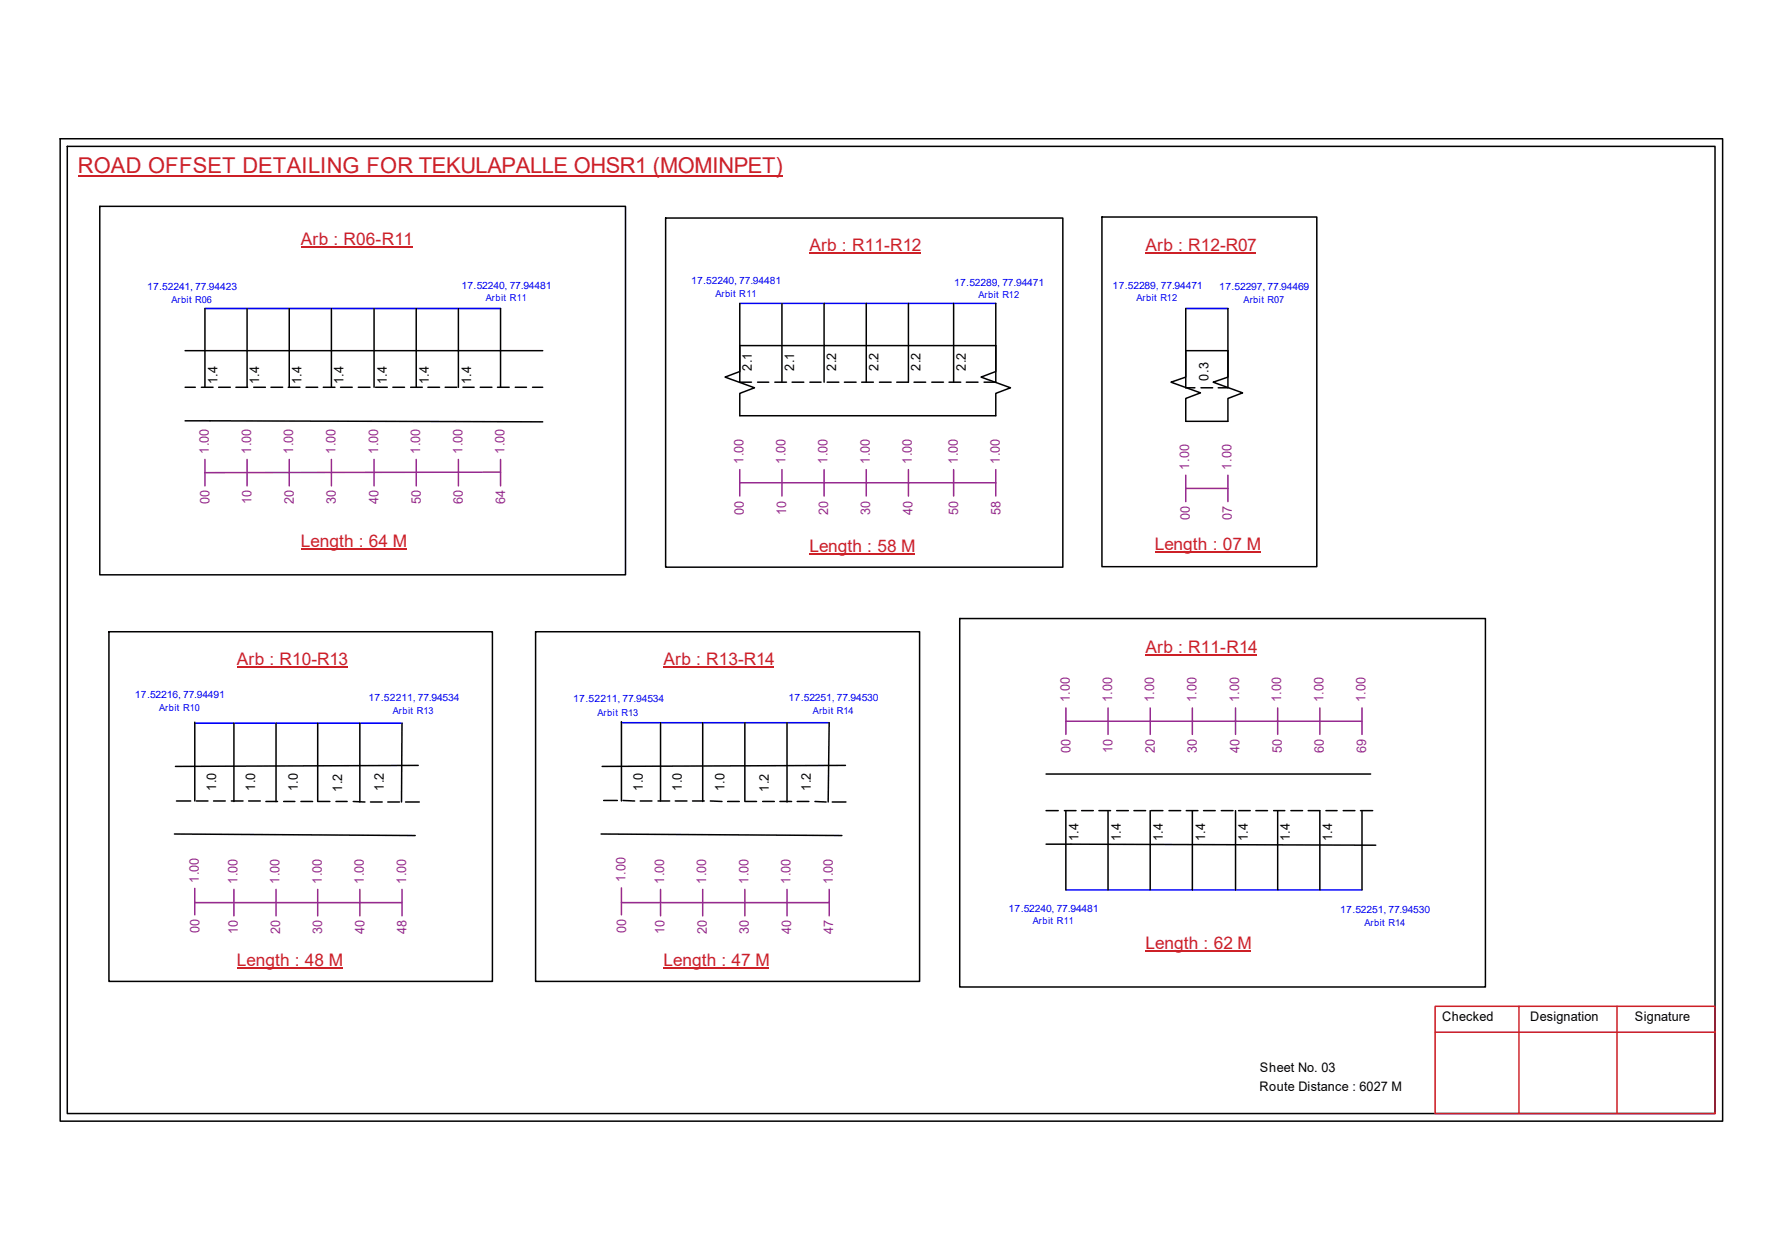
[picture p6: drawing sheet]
<svg xmlns="http://www.w3.org/2000/svg" width="297mm" height="210mm" viewBox="0 0 297 210" stroke-linecap="round" stroke-linejoin="round" font-family="sans-serif">
<g fill="none" stroke="#000" stroke-width=".25">
<path d="M10 23.1h277.1v163.7h-277.1zM11.2 24.4h274.7v161.1h-274.7zM16.6 34.4h87.7v61.4h-87.7zM111 36.3h66.2v58.2h-66.2zM183.7 36.2h35.8v58.2h-35.8zM30.9 58.4h59.6M34.2 51.4v13.1M41.2 51.4v13.1M48.2 51.4v13.1M55.2 51.4v13.1M62.4 51.4v13.1M69.4 51.4v13.1"/>
<path d="M76.4 51.4v13.1M83.4 51.4v13.1M123.3 57.6h42.7v4.3l-2.5 .9 4.9 1.8-2.4 .9v3.8h-42.7v-3.8l2.5-.9-4.9-1.8 2.4-.9zM123.3 50.5v13.2h2M130.3 50.5v13.2M137.4 50.5v13.2M144.4 50.5v13.2M151.4 50.5v13.2h-1.9M159 50.5v13.2M166 50.5v13.2h-2M197.7 58.4h7v4.4l-2.5 .9 4.9 1.7-2.4 1v3.8h-7v-3.8l2.4-1-4.9-1.7 2.5-.9zM197.7 51.4v13.2h1.5"/>
<path d="M204.7 51.4v13.2h-1.6M30.9 70.1l59.6 .2M30.9 64.5h1.7M33.6 64.5h1.9M36.4 64.5h2M39.3 64.5h2M42.3 64.5h1.9M45.2 64.5h1.9M48 64.5h2M51 64.5h2M53.9 64.5h1.9M56.8 64.5h1.9"/>
<path d="M59.7 64.5h2M62.6 64.5h2M65.5 64.5h1.9M68.4 64.5h2M71.3 64.5h2M74.2 64.5h2M77.2 64.5h1.8M80 64.5h2M82.9 64.5h2M85.9 64.5h1.9M88.8 64.5h1.7M126.3 63.7h1.8"/>
<path d="M129.2 63.7h1.9M132 63.7h2M135 63.7h1.9M137.9 63.7h1.9M140.8 63.7h1.9M143.6 63.7h2M146.6 63.7h1.9M152.4 63.7h1.9M155.3 63.7h2M158.2 63.7h1.9M161.1 63.7h1.9M200.2 64.6h1.9"/>
<path d="M18.2 105.2h63.9v58.3h-63.9zM89.3 105.2h64v58.3h-64zM160 103h87.6v61.4h-87.6zM29.1 138.9l40.1 .3M29.4 133.4h2.4M32.5 120.3v13.1M32.7 133.4h2M35.6 133.4h1.9M38.6 133.4h1.9M39 120.5v13M41.4 133.4h2M44.3 133.5h2"/>
<path d="M46 120.5v13M47.3 133.5h1.8M50.2 133.5h1.9M53 120.5v13M53 133.5h2M56 133.5h1.9M58.9 133.5l1.9 .1M60 120.5v13.1M61.8 133.6h1.9M64.6 133.6h2M67 120.5l-.1 13.1M67.6 133.6h2.3"/>
<path d="M69.7 127.5l-40.5 .2M100.2 138.9l40.1 .3M100.6 133.3h2.3M103.6 120.2v13.2M103.8 133.3l2 .1M106.7 133.4h2M109.7 133.4h1.9M110.1 120.4v13M112.6 133.4h1.9M115.4 133.4h2M117.1 120.4v13.1M118.4 133.4l2 .1"/>
<path d="M121.3 133.5h1.9M124.2 133.5h1.9M124.2 120.4v13M127.1 133.5h2M130 133.5h1.9M131.2 120.4v13.2M132.9 133.5h1.9M135.8 133.5l1.9 .1M138.2 120.4l-.2 13.2M138.7 133.6h2.3M140.9 127.5l-40.5 .2M174.4 135h2"/>
<path d="M174.4 128.9h54.1M177.4 135h2M177.7 135v13.3M180.3 135h1.9M183.2 135h1.9M184.7 135v13.3M186.1 135h2M189 135h2M191.7 135v13.3M191.9 135h1.9M194.9 135h1.9M197.7 135h2"/>
<path d="M198.8 135v13.3M200.6 135h2M203.6 135h1.9M205.9 135v13.3M206.5 135h1.9M209.3 135h2M212.3 135h1.9M213 135v13.3M215.2 135h1.9M218.1 135h1.9v13.3M221 135h1.9M223.9 135h1.9"/>
<path d="M226.8 135h2M227 135v13.3M174.4 140.6l54.9 .2"/>
</g>
<path d="M239.2 167.6h46.7v17.9h-46.7zM239.2 172h46.7M253.2 167.6v17.9M269.5 167.6v17.9" fill="none" stroke="#cc1f26" stroke-width=".25"/>
<path d="M13 29.3h117.4" fill="none" stroke="#cd2027" stroke-width=".25"/>
<path d="M34.2 51.4h49.2M123.3 50.5h42.7M197.7 51.4h7M32.5 120.5h34.5M103.6 120.4h34.6M177.7 148.3h49.3" fill="none" stroke="#00f" stroke-width=".25"/>
<g fill="none" stroke="#93278f" stroke-width=".25">
<path d="M34.2 76.5v4.4M41.2 76.5v4.4M48.2 76.5v4.4M55.2 76.5v4.4M62.4 76.5v4.4M69.4 76.5v4.4M76.4 76.5v4.4M83.4 78.7h-49.2M83.4 76.5v4.4M123.3 78.2v4.4M130.3 78.2v4.4M137.4 78.2v4.4"/>
<path d="M144.4 78.2v4.4M151.4 78.2v4.4M159 78.2v4.4M166 78.2v4.4M197.7 79.2v4.4M204.7 79.2v4.4M123.3 80.4h42.7M197.7 81.4h7M177.7 117.9v4.4M184.7 117.9v4.4M191.7 117.9v4.4M198.8 117.9v4.4"/>
<path d="M205.9 117.9v4.4M213 117.9v4.4M220 117.9v4.4M227 117.9v4.4M177.7 120.1h49.3M32.5 150.4h34.5M32.5 148v4.4M39 148.2v4.4M46 148.2v4.4M53 148.2v4.4M60 148.2v4.4M67 148.2v4.4"/>
<path d="M103.6 150.4h34.6M103.6 147.9v4.5M110.1 148.2v4.4M117.1 148.2v4.4M124.2 148.2v4.4M131.2 148.2v4.4M138.2 148.2v4.4"/>
</g>
<path d="M50.2 41.1h18.6M134.9 42.1h18.6M191 42.1h18.4M50.2 91.5h17.6M134.9 92.4h17.6M192.5 91.9h17.6M39.5 111.2h18.5M110.6 111.2h18.5M191 109.1h18.6M191 158.4h17.6M39.5 161.3h17.6M110.6 161.3h17.6" fill="none" stroke="#cd2027" stroke-width=".17"/>
<text font-size="3.6" fill="#cd2027" x="13" y="28.9">ROAD OFFSET DETAILING FOR TEKULAPALLE OHSR1 (MOMINPET)</text>
<g font-size="2.9" fill="#cd2027">
<text x="50.2" y="40.8">Arb : R06-R11</text>
<text x="134.9" y="41.7">Arb : R11-R12</text>
<text x="191" y="41.7">Arb : R12-R07</text>
<text x="50.2" y="91.2">Length : 64 M</text>
<text x="134.9" y="92">Length : 58 M</text>
<text x="192.5" y="91.6">Length : 07 M</text>
<text x="39.5" y="110.8">Arb : R10-R13</text>
<text x="110.6" y="110.8">Arb : R13-R14</text>
<text x="191" y="108.7">Arb : R11-R14</text>
<text x="39.5" y="161">Length : 48 M</text>
<text x="110.6" y="161">Length : 47 M</text>
<text x="191" y="158.1">Length : 62 M</text>
</g>
<g font-size="2.2">
<text x="36.3" y="64" transform="rotate(-90 36.3 64)">1.4</text>
<text x="43.2" y="64" transform="rotate(-90 43.2 64)">1.4</text>
<text x="50.2" y="64" transform="rotate(-90 50.2 64)">1.4</text>
<text x="57.3" y="64" transform="rotate(-90 57.3 64)">1.4</text>
<text x="64.5" y="64" transform="rotate(-90 64.5 64)">1.4</text>
<text x="71.5" y="64" transform="rotate(-90 71.5 64)">1.4</text>
<text x="78.5" y="64" transform="rotate(-90 78.5 64)">1.4</text>
<text x="125.3" y="61.8" transform="rotate(-90 125.3 61.8)">2.1</text>
<text x="132.4" y="61.8" transform="rotate(-90 132.4 61.8)">2.1</text>
<text x="139.4" y="61.8" transform="rotate(-90 139.4 61.8)">2.2</text>
<text x="146.4" y="61.8" transform="rotate(-90 146.4 61.8)">2.2</text>
<text x="153.5" y="61.8" transform="rotate(-90 153.5 61.8)">2.2</text>
<text x="161" y="61.8" transform="rotate(-90 161 61.8)">2.2</text>
<text x="201.5" y="63.4" transform="rotate(-90 201.5 63.4)">0.3</text>
<text x="36" y="131.7" transform="rotate(-90 36 131.7)">1.0</text>
<text x="42.5" y="131.7" transform="rotate(-90 42.5 131.7)">1.0</text>
<text x="49.7" y="131.8" transform="rotate(-90 49.7 131.8)">1.0</text>
<text x="57" y="131.9" transform="rotate(-90 57 131.9)">1.2</text>
<text x="64" y="131.7" transform="rotate(-90 64 131.7)">1.2</text>
<text x="107.1" y="131.7" transform="rotate(-90 107.1 131.7)">1.0</text>
<text x="113.7" y="131.7" transform="rotate(-90 113.7 131.7)">1.0</text>
<text x="120.8" y="131.8" transform="rotate(-90 120.8 131.8)">1.0</text>
<text x="128.1" y="131.9" transform="rotate(-90 128.1 131.9)">1.2</text>
<text x="135.2" y="131.7" transform="rotate(-90 135.2 131.7)">1.2</text>
<text x="179.8" y="140.1" transform="rotate(-90 179.8 140.1)">1.4</text>
<text x="186.8" y="140.1" transform="rotate(-90 186.8 140.1)">1.4</text>
<text x="193.8" y="140.1" transform="rotate(-90 193.8 140.1)">1.4</text>
<text x="200.9" y="140.1" transform="rotate(-90 200.9 140.1)">1.4</text>
<text x="208" y="140.1" transform="rotate(-90 208 140.1)">1.4</text>
<text x="215" y="140.1" transform="rotate(-90 215 140.1)">1.4</text>
<text x="222" y="140.1" transform="rotate(-90 222 140.1)">1.4</text>
<text x="240.4" y="170.1">Checked</text>
<text x="255.1" y="170.1">Designation</text>
<text x="272.5" y="170.1">Signature</text>
<text x="210" y="178.6">Sheet No. 03</text>
<text x="209.9" y="181.7">Route Distance : 6027 M</text>
</g>
<g font-size="2.2" fill="#93278f">
<text x="34.8" y="75.6" transform="rotate(-90 34.8 75.6)">1.00</text>
<text x="41.9" y="75.6" transform="rotate(-90 41.9 75.6)">1.00</text>
<text x="48.9" y="75.6" transform="rotate(-90 48.9 75.6)">1.00</text>
<text x="55.9" y="75.6" transform="rotate(-90 55.9 75.6)">1.00</text>
<text x="63" y="75.6" transform="rotate(-90 63 75.6)">1.00</text>
<text x="70.1" y="75.6" transform="rotate(-90 70.1 75.6)">1.00</text>
<text x="77.1" y="75.6" transform="rotate(-90 77.1 75.6)">1.00</text>
<text x="84.1" y="75.6" transform="rotate(-90 84.1 75.6)">1.00</text>
<text x="123.9" y="77.3" transform="rotate(-90 123.9 77.3)">1.00</text>
<text x="130.9" y="77.3" transform="rotate(-90 130.9 77.3)">1.00</text>
<text x="138" y="77.3" transform="rotate(-90 138 77.3)">1.00</text>
<text x="145" y="77.3" transform="rotate(-90 145 77.3)">1.00</text>
<text x="152" y="77.3" transform="rotate(-90 152 77.3)">1.00</text>
<text x="159.6" y="77.3" transform="rotate(-90 159.6 77.3)">1.00</text>
<text x="166.7" y="77.3" transform="rotate(-90 166.7 77.3)">1.00</text>
<text x="34.9" y="84" transform="rotate(-90 34.9 84)">00</text>
<text x="41.9" y="84" transform="rotate(-90 41.9 84)">10</text>
<text x="49" y="84" transform="rotate(-90 49 84)">20</text>
<text x="56" y="84" transform="rotate(-90 56 84)">30</text>
<text x="63.1" y="84" transform="rotate(-90 63.1 84)">40</text>
<text x="70.1" y="84" transform="rotate(-90 70.1 84)">50</text>
<text x="77.2" y="84" transform="rotate(-90 77.2 84)">60</text>
<text x="84.2" y="84" transform="rotate(-90 84.2 84)">64</text>
<text x="198.2" y="78.2" transform="rotate(-90 198.2 78.2)">1.00</text>
<text x="205.3" y="78.2" transform="rotate(-90 205.3 78.2)">1.00</text>
<text x="124" y="85.8" transform="rotate(-90 124 85.8)">00</text>
<text x="131" y="85.8" transform="rotate(-90 131 85.8)">10</text>
<text x="138" y="85.8" transform="rotate(-90 138 85.8)">20</text>
<text x="145.1" y="85.8" transform="rotate(-90 145.1 85.8)">30</text>
<text x="152.1" y="85.8" transform="rotate(-90 152.1 85.8)">40</text>
<text x="159.7" y="85.8" transform="rotate(-90 159.7 85.8)">50</text>
<text x="166.7" y="85.8" transform="rotate(-90 166.7 85.8)">58</text>
<text x="198.3" y="86.6" transform="rotate(-90 198.3 86.6)">00</text>
<text x="205.4" y="86.6" transform="rotate(-90 205.4 86.6)">07</text>
<text x="178.3" y="117" transform="rotate(-90 178.3 117)">1.00</text>
<text x="185.4" y="117" transform="rotate(-90 185.4 117)">1.00</text>
<text x="192.4" y="117" transform="rotate(-90 192.4 117)">1.00</text>
<text x="199.4" y="117" transform="rotate(-90 199.4 117)">1.00</text>
<text x="206.5" y="117" transform="rotate(-90 206.5 117)">1.00</text>
<text x="213.6" y="117" transform="rotate(-90 213.6 117)">1.00</text>
<text x="220.6" y="117" transform="rotate(-90 220.6 117)">1.00</text>
<text x="227.6" y="117" transform="rotate(-90 227.6 117)">1.00</text>
<text x="178.4" y="125.4" transform="rotate(-90 178.4 125.4)">00</text>
<text x="185.5" y="125.4" transform="rotate(-90 185.5 125.4)">10</text>
<text x="192.5" y="125.4" transform="rotate(-90 192.5 125.4)">20</text>
<text x="199.5" y="125.4" transform="rotate(-90 199.5 125.4)">30</text>
<text x="206.6" y="125.4" transform="rotate(-90 206.6 125.4)">40</text>
<text x="213.7" y="125.4" transform="rotate(-90 213.7 125.4)">50</text>
<text x="220.7" y="125.4" transform="rotate(-90 220.7 125.4)">60</text>
<text x="227.7" y="125.4" transform="rotate(-90 227.7 125.4)">69</text>
<text x="33.1" y="147.1" transform="rotate(-90 33.1 147.1)">1.00</text>
<text x="39.6" y="147.2" transform="rotate(-90 39.6 147.2)">1.00</text>
<text x="46.6" y="147.2" transform="rotate(-90 46.6 147.2)">1.00</text>
<text x="53.6" y="147.2" transform="rotate(-90 53.6 147.2)">1.00</text>
<text x="60.7" y="147.2" transform="rotate(-90 60.7 147.2)">1.00</text>
<text x="67.7" y="147.2" transform="rotate(-90 67.7 147.2)">1.00</text>
<text x="104.3" y="147" transform="rotate(-90 104.3 147)">1.00</text>
<text x="110.7" y="147.2" transform="rotate(-90 110.7 147.2)">1.00</text>
<text x="117.7" y="147.2" transform="rotate(-90 117.7 147.2)">1.00</text>
<text x="124.8" y="147.2" transform="rotate(-90 124.8 147.2)">1.00</text>
<text x="131.8" y="147.2" transform="rotate(-90 131.8 147.2)">1.00</text>
<text x="138.8" y="147.2" transform="rotate(-90 138.8 147.2)">1.00</text>
<text x="33.2" y="155.4" transform="rotate(-90 33.2 155.4)">00</text>
<text x="39.7" y="155.6" transform="rotate(-90 39.7 155.6)">10</text>
<text x="46.7" y="155.6" transform="rotate(-90 46.7 155.6)">20</text>
<text x="53.7" y="155.6" transform="rotate(-90 53.7 155.6)">30</text>
<text x="60.7" y="155.6" transform="rotate(-90 60.7 155.6)">40</text>
<text x="67.8" y="155.6" transform="rotate(-90 67.8 155.6)">48</text>
<text x="104.3" y="155.4" transform="rotate(-90 104.3 155.4)">00</text>
<text x="110.8" y="155.6" transform="rotate(-90 110.8 155.6)">10</text>
<text x="117.8" y="155.6" transform="rotate(-90 117.8 155.6)">20</text>
<text x="124.8" y="155.6" transform="rotate(-90 124.8 155.6)">30</text>
<text x="131.9" y="155.6" transform="rotate(-90 131.9 155.6)">40</text>
<text x="138.9" y="155.6" transform="rotate(-90 138.9 155.6)">47</text>
</g>
<g font-size="1.7" fill="#00f">
<text x="115.2" y="47.3">17.52240, 77.94481</text>
<text x="159" y="47.6">17.52289, 77.94471</text>
<text x="24.5" y="48.3">17.52241, 77.94423</text>
<text x="76.9" y="48.1">17.52240, 77.94481</text>
<text x="185.5" y="48.1">17.52289, 77.94471</text>
<text x="203.2" y="48.3">17.52297, 77.94469</text>
<text x="22.5" y="116.2">17.52216, 77.94491</text>
<text x="61.4" y="116.8">17.52211, 77.94534</text>
<text x="95.5" y="117">17.52211, 77.94534</text>
<text x="131.4" y="116.8">17.52251, 77.94530</text>
<text x="168.1" y="151.9">17.52240, 77.94481</text>
<text x="223.4" y="152.1">17.52251, 77.94530</text>
</g>
<g font-size="1.6" fill="#00f">
<text x="28.6" y="50.5">Arbit R06</text>
<text x="81" y="50.2">Arbit R11</text>
<text x="119.2" y="49.4">Arbit R11</text>
<text x="163.1" y="49.7">Arbit R12</text>
<text x="189.4" y="50.2">Arbit R12</text>
<text x="207.3" y="50.5">Arbit R07</text>
<text x="26.5" y="118.4">Arbit R10</text>
<text x="65.5" y="119">Arbit R13</text>
<text x="99.6" y="119.2">Arbit R13</text>
<text x="135.5" y="119">Arbit R14</text>
<text x="172.2" y="154">Arbit R11</text>
<text x="227.5" y="154.3">Arbit R14</text>
</g>
</svg>
